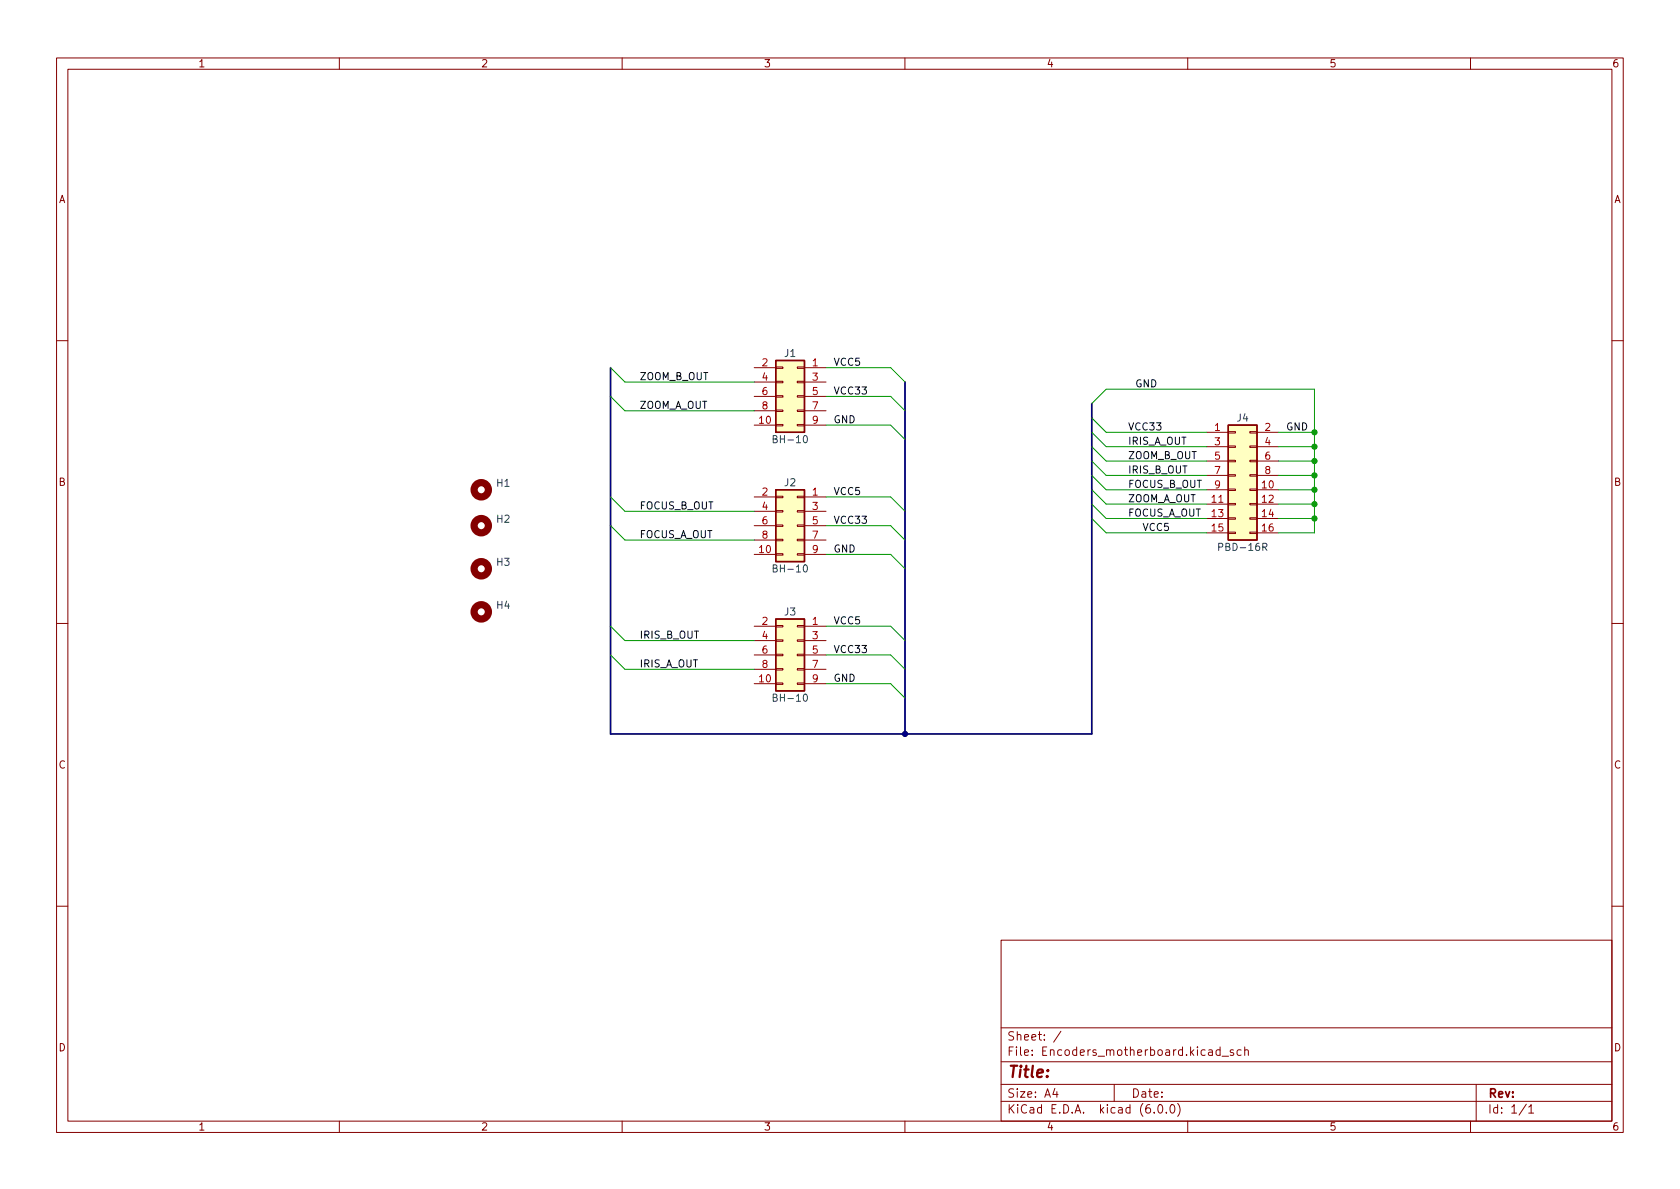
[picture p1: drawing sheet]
<svg xmlns="http://www.w3.org/2000/svg" width="297mm" height="210mm" viewBox="0 0 297 210" stroke-linecap="round" stroke-linejoin="round" font-family="sans-serif">
<g fill="none" stroke="#840000" stroke-width=".18">
<path d="M10 10.2h277v190.1h-277zM12 12.2h273v186.1h-273zM60 10.2v2M110 10.2v2M160 10.2v2M210 10.2v2M260 10.2v2M10 60.2h2M133.3 65h3.9M133.3 75.2h3.9M133.3 67.6h3.9M133.3 70.1h3.9"/>
<path d="M133.3 72.6h3.9M137.2 75.1h1.2v.2h-1.2zM137.2 72.5h1.2v.3h-1.2zM137.2 70h1.2v.2h-1.2zM137.2 67.4h1.2v.3h-1.2zM137.2 64.9h1.2v.2h-1.2zM141 75.1h1.2v.2h-1.2zM141 72.5h1.2v.3h-1.2zM141 70h1.2v.2h-1.2zM141 67.4h1.2v.3h-1.2zM141 64.9h1.2v.2h-1.2zM142.2 65h3.8"/>
<path d="M142.2 75.2h3.8M142.2 67.6h3.8M142.2 70.1h3.8M142.2 72.6h3.8M213.4 76.4h3.8M213.4 79h3.8M217.2 78.9h1.2v.2h-1.2zM217.2 76.3h1.2v.3h-1.2zM221 78.9h1.2v.2h-1.2zM221 76.3h1.2v.3h-1.2zM222.2 76.4h3.9M222.2 79h3.9"/>
<path d="M285 60.2h2M133.3 87.9h3.9M133.3 98h3.9M133.3 90.4h3.9M133.3 93h3.9M133.3 95.5h3.9M137.2 97.9h1.2v.3h-1.2zM137.2 95.4h1.2v.2h-1.2zM137.2 92.8h1.2v.3h-1.2zM137.2 90.3h1.2v.2h-1.2zM137.2 87.8h1.2v.2h-1.2zM141 97.9h1.2v.3h-1.2z"/>
<path d="M141 95.4h1.2v.2h-1.2zM141 92.8h1.2v.3h-1.2zM141 90.3h1.2v.2h-1.2zM141 87.8h1.2v.2h-1.2zM142.2 87.9h3.8M142.2 98h3.8M142.2 90.4h3.8M142.2 93h3.8M142.2 95.5h3.8M213.4 86.6h3.8M213.4 89.1h3.8M213.4 91.7h3.8"/>
<path d="M213.4 94.2h3.8M213.4 81.5h3.8M213.4 84.1h3.8M217.2 94.1h1.2v.3h-1.2zM217.2 91.6h1.2v.2h-1.2zM217.2 89h1.2v.3h-1.2zM217.2 86.5h1.2v.2h-1.2zM217.2 83.9h1.2v.3h-1.2zM217.2 81.4h1.2v.3h-1.2zM221 94.1h1.2v.3h-1.2zM221 91.6h1.2v.2h-1.2zM221 89h1.2v.3h-1.2z"/>
<path d="M221 86.5h1.2v.2h-1.2zM221 83.9h1.2v.3h-1.2zM221 81.4h1.2v.3h-1.2zM222.2 86.6h3.9M222.2 89.1h3.9M222.2 91.7h3.9M222.2 94.2h3.9M222.2 81.5h3.9M222.2 84.1h3.9M10 110.2h2M133.3 110.7h3.9M133.3 113.3h3.9"/>
<path d="M133.3 115.8h3.9M133.3 118.4h3.9M137.2 118.2h1.2v.3h-1.2zM137.2 115.7h1.2v.2h-1.2zM137.2 113.2h1.2v.2h-1.2zM137.2 110.6h1.2v.3h-1.2zM141 118.2h1.2v.3h-1.2zM141 115.7h1.2v.2h-1.2zM141 113.2h1.2v.2h-1.2zM141 110.6h1.2v.3h-1.2zM142.2 110.7h3.8M142.2 113.3h3.8"/>
<path d="M142.2 115.8h3.8M142.2 118.4h3.8M285 110.2h2M133.3 120.9h3.9M137.2 120.8h1.2v.2h-1.2zM141 120.8h1.2v.2h-1.2zM142.2 120.9h3.8M10 160.2h2M177 166.3h108v32h-108zM285 160.2h2M60 198.3v2M110 198.3v2"/>
<path d="M160 198.3v2M177 194.8h108M177 191.8h108M177 187.8h108M177 181.8h108M186.5 192.5l-.4 1h1M186.9 193v1M187.6 182.4l-1.3 1.9M197 191.8v3M204.1 196.7v.1M204.9 195.4l.2-.1a.81 .81 0 0 1 .6 .7 .81 .81 0 0 1-.3 .8h-.2a.81 .81 0 0 1-.6-.6 .81 .81 0 0 1 .3-.8zM206.2 196.7v.1"/>
<path d="M207.1 195.4l.1-.1a.81 .81 0 0 1 .6 .7 .81 .81 0 0 1-.3 .8h-.1a.81 .81 0 0 1-.6-.6 .81 .81 0 0 1 .3-.8zM208.2 195.1a1.72 1.72 0 0 1 0 2.3M210 198.3v2M215.7 185.7l-.4-.1-.3 .3v.4l.1 .3h.6M215.7 185.1v1.5M216.1 186.8h1.1M218.1 185.7l-.4-.1-.2 .2 .1 .3 .5 .1v.4h-.6M219.4 185.7l-.4-.1-.3 .3v.4l.2 .3h.5M220.1 185.8l.2-.2 .3 .1 .1 .9M220.1 185.1v1.5M260 198.3v2M261 191.8v6.5"/>
<path d="M269.9 195.3l-1.3 1.9M270.3 195.8l.4-.5v1.5M270.3 196.8h.9"/>
</g>
<g fill="none" stroke="#840000" stroke-width="1.3">
<circle cx="85.1" cy="93" r="1.27"/>
<circle cx="85.1" cy="86.6" r="1.27"/>
<circle cx="85.1" cy="100.6" r="1.27"/>
<circle cx="85.1" cy="108.2" r="1.27"/>
</g>
<g fill="#ffffc2" stroke="#ffffc2" stroke-width=".18">
<path d="M137.2 63.7h5v12.7h-5z"/>
<path d="M137.2 109.5h5v12.7h-5z"/>
<path d="M137.2 86.6h5v12.7h-5z"/>
<path d="M217.2 75.2h5v20.3h-5z"/>
</g>
<path d="M137.2 63.7h5v12.7h-5zM217.2 75.2h5v20.3h-5zM137.2 86.6h5v12.7h-5zM137.2 109.5h5v12.7h-5z" fill="none" stroke="#840000" stroke-width=".25"/>
<path d="M142.1 77.1l.2-.1a.68 .68 0 0 1 .5 .7 .68 .68 0 0 1-.5 .6l-.2-.1-.1-.4zM223.3 96.7h.6l.1-.2-.1-.3-.6-.1v1.2M223.6 96.7l.4 .6M142.1 100l.2-.1a.68 .68 0 0 1 .5 .6 .68 .68 0 0 1-.5 .7l-.2-.2-.1-.3zM142.1 122.9l.2-.2a.68 .68 0 0 1 .5 .7 .68 .68 0 0 1-.5 .6l-.2-.1-.1-.4z" fill="none" stroke="#006464" stroke-width=".18"/>
<path d="M107.9 65v64.8h85.1v-58.4M160 67.6v62.2" fill="none" stroke="#000084" stroke-width=".3"/>
<g fill="none" stroke="#009600" stroke-width=".18">
<path d="M107.9 65l2.6 2.6h22.8M107.9 70.1l2.6 2.5h22.8M146 65h11.5l2.5 2.6M146 70.1h11.5l2.5 2.5M146 75.2h11.5l2.5 2.5M193 73.9l2.6 2.5h17.8M193 76.4l2.6 2.6h17.8M193 71.4l2.6-2.6h36.8v25.4h-6.3M193 79l2.6 2.5h17.8M226.1 76.4h6.3M226.1 79h6.3M107.9 93l2.6 2.5h22.8"/>
<path d="M107.9 87.9l2.6 2.5h22.8M146 87.9h11.5l2.5 2.5M146 98h11.5l2.5 2.6M146 93h11.5l2.5 2.5M193 84.1l2.6 2.5h17.8M193 86.6l2.6 2.5h17.8M193 91.7l2.6 2.5h17.8M193 89.1l2.6 2.6h17.8M193 81.5l2.6 2.6h17.8M226.1 86.6h6.3M226.1 89.1h6.3M226.1 91.7h6.3"/>
<path d="M226.1 81.5h6.3M226.1 84.1h6.3M107.9 110.7l2.6 2.6h22.8M107.9 115.8l2.6 2.6h22.8M146 115.8h11.5l2.5 2.6M146 110.7h11.5l2.5 2.6M146 120.9h11.5l2.5 2.5"/>
</g>
<circle cx="160" cy="129.8" r=".46" fill="#000084" stroke="#000084" stroke-width=".18"/>
<g fill="#009600" stroke="#009600" stroke-width=".18">
<circle cx="232.4" cy="79" r=".46"/>
<circle cx="232.4" cy="86.6" r=".46"/>
<circle cx="232.4" cy="76.4" r=".46"/>
<circle cx="232.4" cy="84.1" r=".46"/>
<circle cx="232.4" cy="81.5" r=".46"/>
<circle cx="232.4" cy="89.1" r=".46"/>
<circle cx="232.4" cy="91.7" r=".46"/>
</g>
<text font-size="2.8" fill="#840000" x="178" y="190.6">Title:</text>
<g font-size="2.1" fill="#840000">
<text x="178" y="184">Sheet: /</text>
<text x="178" y="186.7">File: Encoders_motherboard.kicad_sch</text>
<text x="178" y="196.9">KiCad E.D.A. kicad (6.0.0)</text>
<text x="178" y="194.1">Size: A4</text>
<text x="200" y="194.1">Date:</text>
<text x="263" y="194.1">Rev:</text>
<text x="263" y="196.9">Id: 1/1</text>
</g>
<g font-size="1.8" fill="#840000">
<text x="35" y="11.9">1</text>
<text x="85" y="11.9">2</text>
<text x="135" y="11.9">3</text>
<text x="185" y="11.9">4</text>
<text x="235" y="11.9">5</text>
<text x="285" y="11.9">6</text>
<text x="10.3" y="35.9">A</text>
<text x="285.3" y="35.9">A</text>
<text x="10.3" y="85.9">B</text>
<text x="285.3" y="85.9">B</text>
<text x="10.3" y="135.9">C</text>
<text x="285.3" y="135.9">C</text>
<text x="10.3" y="185.9">D</text>
<text x="285.3" y="185.9">D</text>
<text x="35" y="199.9">1</text>
<text x="85" y="199.9">2</text>
<text x="135" y="199.9">3</text>
<text x="185" y="199.9">4</text>
<text x="235" y="199.9">5</text>
<text x="285" y="199.9">6</text>
</g>
<g font-size="1.8" fill="#a90000">
<text x="134.8" y="64.8">2</text>
<text x="143.7" y="64.8">1</text>
<text x="134.8" y="67.3">4</text>
<text x="134.8" y="69.8">6</text>
<text x="143.7" y="67.3">3</text>
<text x="143.7" y="69.8">5</text>
<text x="134.3" y="74.9">10</text>
<text x="134.8" y="72.4">8</text>
<text x="143.7" y="72.4">7</text>
<text x="143.7" y="74.9">9</text>
<text x="214.8" y="76.2">1</text>
<text x="223.7" y="76.2">2</text>
<text x="214.8" y="78.7">3</text>
<text x="214.8" y="81.3">5</text>
<text x="214.8" y="83.8">7</text>
<text x="223.7" y="78.7">4</text>
<text x="223.7" y="81.3">6</text>
<text x="223.7" y="83.8">8</text>
<text x="134.8" y="87.6">2</text>
<text x="143.7" y="87.6">1</text>
<text x="214.3" y="88.9">11</text>
<text x="214.8" y="86.4">9</text>
<text x="223.2" y="86.4">10</text>
<text x="223.2" y="88.9">12</text>
<text x="134.8" y="90.2">4</text>
<text x="134.8" y="92.7">6</text>
<text x="134.8" y="95.2">8</text>
<text x="143.7" y="90.2">3</text>
<text x="143.7" y="92.7">5</text>
<text x="143.7" y="95.2">7</text>
<text x="214.3" y="91.4">13</text>
<text x="214.3" y="94">15</text>
<text x="223.2" y="91.4">14</text>
<text x="223.2" y="94">16</text>
<text x="134.3" y="97.8">10</text>
<text x="143.7" y="97.8">9</text>
<text x="134.8" y="110.5">2</text>
<text x="134.8" y="113">4</text>
<text x="143.7" y="110.5">1</text>
<text x="143.7" y="113">3</text>
<text x="134.8" y="115.6">6</text>
<text x="134.8" y="118.1">8</text>
<text x="143.7" y="115.6">5</text>
<text x="143.7" y="118.1">7</text>
<text x="134.3" y="120.6">10</text>
<text x="143.7" y="120.6">9</text>
</g>
<g font-size="1.8" fill="#006464">
<text x="138.7" y="63.1">J1</text>
<text x="218.7" y="74.5">J4</text>
<text x="137.1" y="78.4">BH-10</text>
<text x="87.8" y="86.1">H1</text>
<text x="138.7" y="86">J2</text>
<text x="87.8" y="92.4">H2</text>
<text x="87.8" y="100">H3</text>
<text x="137.1" y="101.2">BH-10</text>
<text x="215.9" y="97.4">PBD-16R</text>
<text x="87.8" y="107.7">H4</text>
<text x="138.7" y="108.8">J3</text>
<text x="137.1" y="124.1">BH-10</text>
</g>
<g font-size="1.8" fill="#0f0f0f">
<text x="147.3" y="64.7">VCC5</text>
<text x="113" y="67.2">ZOOM_B_OUT</text>
<text x="147.3" y="69.7">VCC33</text>
<text x="200.7" y="68.5">GND</text>
<text x="113" y="72.3">ZOOM_A_OUT</text>
<text x="147.3" y="74.8">GND</text>
<text x="199.4" y="76.1">VCC33</text>
<text x="227.3" y="76.1">GND</text>
<text x="199.4" y="83.7">IRIS_B_OUT</text>
<text x="199.4" y="78.6">IRIS_A_OUT</text>
<text x="199.4" y="81.2">ZOOM_B_OUT</text>
<text x="147.3" y="87.5">VCC5</text>
<text x="199.4" y="88.8">ZOOM_A_OUT</text>
<text x="199.4" y="86.3">FOCUS_B_OUT</text>
<text x="113" y="95.1">FOCUS_A_OUT</text>
<text x="113" y="90.1">FOCUS_B_OUT</text>
<text x="147.3" y="92.6">VCC33</text>
<text x="199.4" y="91.3">FOCUS_A_OUT</text>
<text x="201.9" y="93.9">VCC5</text>
<text x="147.3" y="97.7">GND</text>
<text x="113" y="112.9">IRIS_B_OUT</text>
<text x="147.3" y="110.4">VCC5</text>
<text x="113" y="118">IRIS_A_OUT</text>
<text x="147.3" y="115.5">VCC33</text>
<text x="147.3" y="120.5">GND</text>
</g>
</svg>
